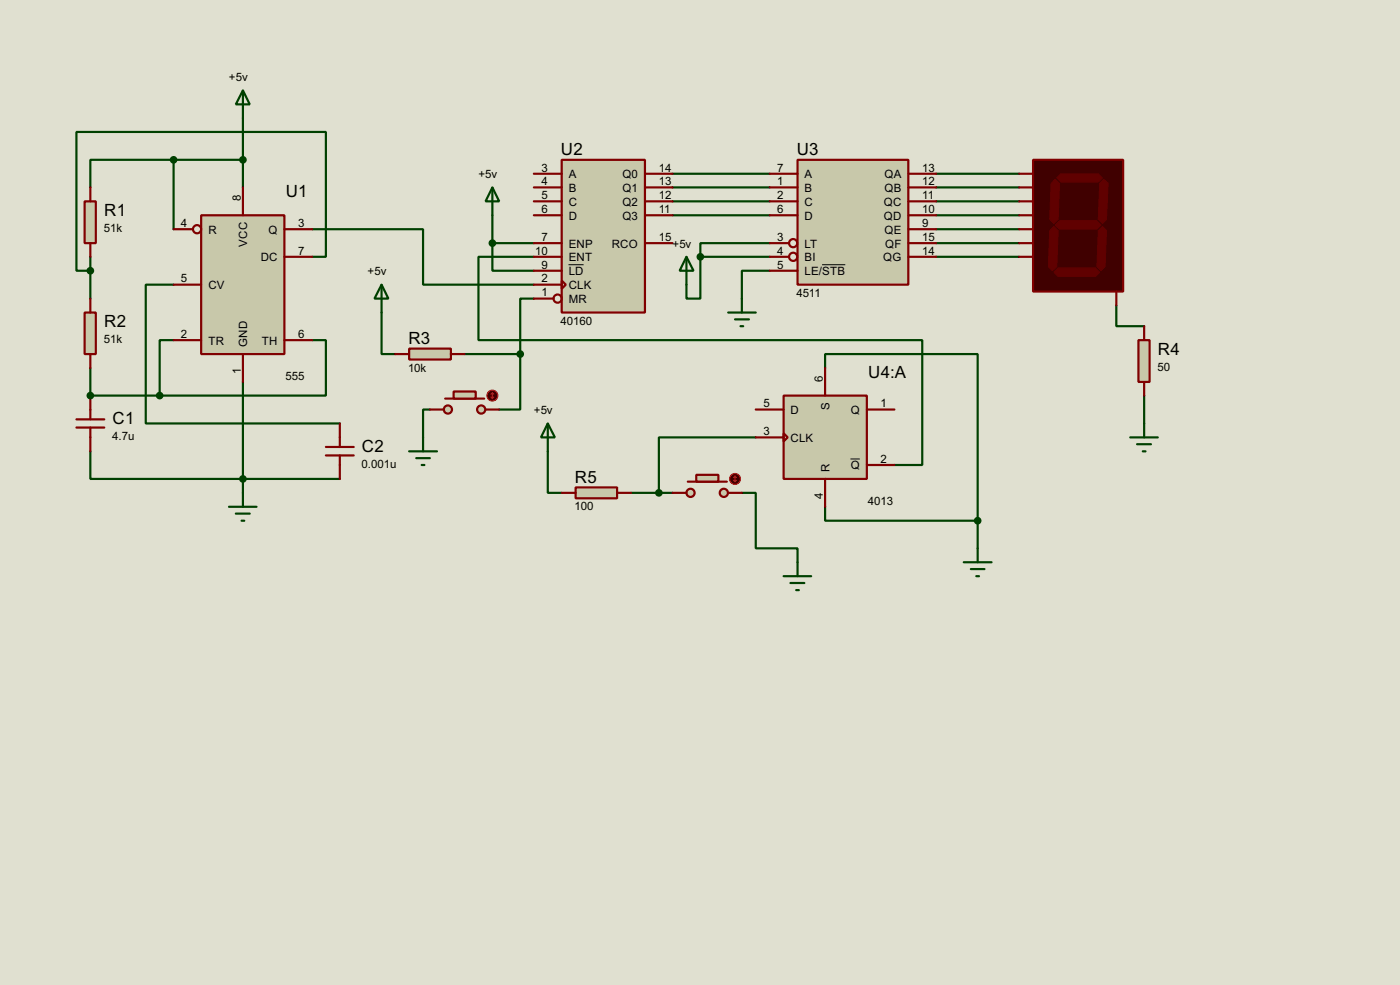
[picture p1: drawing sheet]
<svg xmlns="http://www.w3.org/2000/svg" width="256mm" height="180mm" viewBox="0 0 256 180" stroke-linecap="round" stroke-linejoin="round" font-family="sans-serif">
<path d="M0 0h256.5v180.3h-256.5z" fill="#e0e0d0"/>
<path d="M31.8 29.3h-15.2v5M31.8 29.3v12.7M31.8 29.3h12.7M44.5 21.6v12.7M57.2 42h20.3v10.1h20.3M16.6 67.4v5" fill="none" stroke="#004000" stroke-width=".4"/>
<circle cx="16.6" cy="72.4" r=".2" fill="#004000"/>
<g fill="none" stroke="#004000" stroke-width=".4">
<path d="M90.2 39.4v5.1M123.2 31.8h17.8M123.2 34.3h17.8M123.2 36.9h17.8M123.2 39.4h17.8M171.5 31.8h15.2M171.5 34.3h15.2M171.5 36.9h15.2M171.5 39.4h15.2M16.6 47v7.7M31.8 52.1h-5.1v25.4h35.6M57.2 47h2.5v-22.8h-45.7v25.4h2.6"/>
<path d="M69.9 57.2v7.6h2.5M90.2 44.5v5.1h7.6M90.2 44.5h7.6M97.8 47h-10.1v15.3h81.3v22.8h-5.1M97.8 54.7h-2.5v10.1M128.3 47v7.7h-2.5v-2.6M128.3 47h12.7M141 49.6h-5.1v5.1M141 44.5h-12.7v2.5M171.5 44.5h15.2M171.5 47h15.2M171.5 42h15.2"/>
<path d="M204.5 55.9v3.8h5.1M16.6 72.4h12.7M31.8 62.3h-2.5v10.1M44.5 69.9v20.3M57.2 62.3h2.5v10.1h-30.4M78.8 75h-1.3v5.1M85.1 64.8h10.2M95.3 64.8v10.2h-3.8M151.2 67.4v-2.6h27.9v30.5M209.6 72.4v5.1M16.6 82.6v5.1h45.7M100.4 82.6v7.6h2.5"/>
<path d="M115.6 90.2h7.6M135.9 90.2h2.6v10.2h7.6v2.5M138.5 80.1h-17.8v10.1M151.2 92.8v2.5h27.9M179.1 95.3v5.1"/>
</g>
<path d="M36.9 39.4h15.2v25.4h-15.2z" fill="#c8c8aa" stroke="#800000" stroke-width=".4"/>
<g fill="none" stroke="#800000" stroke-width=".4">
<path d="M44.5 34.3v5.1M31.8 42h3.6M31.8 52.1h5.1M52.1 42h5.1M52.1 47h5.1M31.8 62.3h5.1M44.5 64.8v5.1M52.1 62.3h5.1"/>
<circle cx="36.1" cy="42" r=".75"/>
</g>
<path d="M102.9 29.3h15.3v27.9h-15.3z" fill="#c8c8aa" stroke="#800000" stroke-width=".4"/>
<g fill="none" stroke="#800000" stroke-width=".4">
<path d="M97.8 31.8h5.1M97.8 34.3h5.1M97.8 36.9h5.1M97.8 39.4h5.1M118.2 31.8h5M118.2 34.3h5M118.2 36.9h5M118.2 39.4h5M97.8 44.5h5.1M97.8 47h5.1M97.8 49.6h5.1M97.8 52.1h5.1"/>
<path d="M97.8 54.7h3.6M102.9 51.4l.8 .7-.8 .8zM118.2 44.5h5"/>
<circle cx="102.1" cy="54.7" r=".75"/>
</g>
<path d="M104.2 48.5h2.7" fill="none" stroke="#000" stroke-width=".18"/>
<path d="M44.5 16.6l1.3 2.5h-2.6zM44.5 16.6v5" fill="none" stroke="#004000" stroke-width=".4"/>
<circle cx="44.5" cy="29.3" r=".5" fill="#004000" stroke="#004000" stroke-width=".4"/>
<path d="M15.5 36.9h2.1v7.6h-2.1z" fill="#c8c8aa" stroke="#800000" stroke-width=".4"/>
<path d="M16.6 34.3v2.6M16.6 44.5v2.5" fill="none" stroke="#800000" stroke-width=".4"/>
<circle cx="31.8" cy="29.3" r=".5" fill="#004000" stroke="#004000" stroke-width=".4"/>
<path d="M15.5 57.2h2.1v7.6h-2.1z" fill="#c8c8aa" stroke="#800000" stroke-width=".4"/>
<path d="M16.6 54.7v2.5M14 76.8h5.1M14 78.3h5.1M16.6 64.8v2.6M16.6 72.4v4.4M16.6 78.3v4.3M62.3 77.5v4.3M59.7 81.8h5.1M59.7 83.4h5.1M62.3 83.4v4.3" fill="none" stroke="#800000" stroke-width=".4"/>
<path d="M90.2 34.3l1.3 2.6h-2.5zM90.2 34.3v5.1M69.9 52.1l1.3 2.6h-2.6zM69.9 52.1v5.1M42 92.8h5M43.2 94h2.6M44.3 95.3h.5M44.5 90.2v2.6" fill="none" stroke="#004000" stroke-width=".4"/>
<g fill="#004000" stroke="#004000" stroke-width=".4">
<circle cx="16.5" cy="72.4" r=".5"/>
<circle cx="29.2" cy="72.4" r=".5"/>
<circle cx="44.5" cy="87.7" r=".5"/>
<circle cx="16.5" cy="49.6" r=".5"/>
<circle cx="90.2" cy="44.5" r=".5"/>
</g>
<path d="M75 63.8h7.6v2h-7.6z" fill="#c8c8aa" stroke="#800000" stroke-width=".4"/>
<path d="M72.4 64.8h2.6M82.6 64.8h2.5" fill="none" stroke="#800000" stroke-width=".4"/>
<path d="M75 82.6h5.1M76.3 83.9h2.5M77.3 85.1h.5M77.5 80.1v2.5" fill="none" stroke="#004000" stroke-width=".4"/>
<g fill="#c8c8aa" stroke="#800000" stroke-width=".4">
<circle cx="88.1" cy="75" r=".75"/>
<circle cx="82" cy="75" r=".75"/>
</g>
<path d="M81.6 73h7.1" fill="none" stroke="#800000" stroke-width=".4"/>
<path d="M83.1 71.7h4.1v1.3h-4.1z" fill="#c8c8aa" stroke="#800000" stroke-width=".4"/>
<path d="M78.8 75h2.5M89 75h2.5" fill="none" stroke="#800000" stroke-width=".4"/>
<circle cx="90.2" cy="72.4" r="1" fill="#400000" stroke="#f00" stroke-width=".2"/>
<path d="M90 72.7l.2 .3M90.2 71.9v1.1M90.2 71.9l-.2 .3M90.2 71.9l.3 .3M90.5 72.7l-.3 .3" fill="none" stroke="#f00" stroke-width=".2"/>
<path d="M146.1 29.3h20.3v22.8h-20.3z" fill="#c8c8aa" stroke="#800000" stroke-width=".4"/>
<g fill="none" stroke="#800000" stroke-width=".4">
<path d="M141 31.8h5.1M141 34.3h5.1M141 36.9h5.1M141 39.4h5.1M166.4 31.8h5.1M166.4 34.3h5.1M166.4 36.9h5.1M166.4 39.4h5.1M141 44.5h3.6M141 47h3.6M141 49.6h5.1M166.4 44.5h5.1"/>
<path d="M166.4 47h5.1M166.4 42h5.1"/>
<circle cx="145.3" cy="44.5" r=".75"/>
<circle cx="145.3" cy="47" r=".75"/>
</g>
<path d="M150.6 48.5h4.3" fill="none" stroke="#000" stroke-width=".18"/>
<path d="M125.8 47l1.3 2.6h-2.6zM125.8 47v5.1M133.4 57.2h5.1M134.7 58.5h2.5M135.7 59.7h.5M135.9 54.7v2.5" fill="none" stroke="#004000" stroke-width=".4"/>
<circle cx="128.3" cy="47" r=".5" fill="#004000" stroke="#004000" stroke-width=".4"/>
<path d="M189.3 29.3h16.5v24.1h-16.5z" fill="#400000" stroke="#800000" stroke-width=".4"/>
<g fill="#600000" stroke="#600000" stroke-width=".18">
<path d="M194.4 31.8h6.8l.8 .8-.8 .7h-6.8l-.8-.7z" fill-rule="evenodd"/>
<path d="M201.5 33.6l.7-.8 .8 .8-.3 6.6-.7 .7-.8-.7z" fill-rule="evenodd"/>
<path d="M193.3 41.2l.8-.8h6.9l.7 .8-.7 .8h-6.9z" fill-rule="evenodd"/>
<path d="M192.6 33.6l.7-.8 .8 .8-.2 6.6-.8 .7-.8-.7z" fill-rule="evenodd"/>
<path d="M201.2 42.2l.8-.7 .7 .7-.2 6.6-.8 .8-.7-.8z" fill-rule="evenodd"/>
<path d="M193.1 49.8l.8-.7h6.8l.8 .7-.8 .8h-6.8z" fill-rule="evenodd"/>
<path d="M193.1 41.5l.8 .7-.3 6.6-.8 .8-.7-.8 .2-6.6z" fill-rule="evenodd"/>
</g>
<path d="M186.7 31.8h2.6M186.7 34.3h2.6M186.7 36.9h2.6M186.7 39.4h2.6M186.7 42h2.6M186.7 44.5h2.6M186.7 47h2.6M204.5 53.4v2.5" fill="none" stroke="#800000" stroke-width=".4"/>
<path d="M208.6 62.3h2v7.6h-2z" fill="#c8c8aa" stroke="#800000" stroke-width=".4"/>
<path d="M209.6 59.7v2.6M209.6 69.9v2.5" fill="none" stroke="#800000" stroke-width=".4"/>
<path d="M209.6 77.5v2.6M207.1 80.1h5M208.3 81.3h2.6M209.4 82.6h.5" fill="none" stroke="#004000" stroke-width=".4"/>
<path d="M143.6 72.4h15.2v15.3h-15.2z" fill="#c8c8aa" stroke="#800000" stroke-width=".4"/>
<path d="M138.5 75h5.1M143.6 79.3l.7 .8-.7 .7zM151.2 67.4v5M158.8 75h5.1M138.5 80.1h5.1M151.2 87.7v5.1M158.8 85.1h5.1" fill="none" stroke="#800000" stroke-width=".4"/>
<path d="M155.8 84h1.7" fill="none" stroke="#000" stroke-width=".18"/>
<g fill="#004000" stroke="#004000" stroke-width=".4">
<circle cx="95.3" cy="64.8" r=".5"/>
<circle cx="179.1" cy="95.3" r=".5"/>
</g>
<path d="M100.4 77.5l1.3 2.6h-2.6zM100.4 77.5v5.1M176.6 102.9h5.1M177.9 104.2h2.5M178.9 105.5h.5M179.1 100.4v2.5" fill="none" stroke="#004000" stroke-width=".4"/>
<path d="M105.5 89.2h7.6v2h-7.6z" fill="#c8c8aa" stroke="#800000" stroke-width=".4"/>
<path d="M102.9 90.2h2.6M113.1 90.2h2.5" fill="none" stroke="#800000" stroke-width=".4"/>
<g fill="#c8c8aa" stroke="#800000" stroke-width=".4">
<circle cx="132.6" cy="90.2" r=".75"/>
<circle cx="126.5" cy="90.2" r=".75"/>
</g>
<path d="M126 88.2h7.2" fill="none" stroke="#800000" stroke-width=".4"/>
<path d="M127.6 86.9h4v1.3h-4z" fill="#c8c8aa" stroke="#800000" stroke-width=".4"/>
<path d="M123.2 90.2h2.6M133.4 90.2h2.5" fill="none" stroke="#800000" stroke-width=".4"/>
<circle cx="134.6" cy="87.7" r="1" fill="#400000" stroke="#f00" stroke-width=".2"/>
<path d="M134.4 87.9l.3 .3M134.7 87.2v1M134.7 87.2l-.3 .2M134.7 87.2l.2 .2M134.9 87.9l-.2 .3" fill="none" stroke="#f00" stroke-width=".2"/>
<circle cx="120.7" cy="90.2" r=".5" fill="#004000" stroke="#004000" stroke-width=".4"/>
<path d="M143.6 105.5h5M144.8 106.7h2.6M145.9 108h.5M146.1 102.9v2.6" fill="none" stroke="#004000" stroke-width=".4"/>
<g font-size="3.5">
<text x="102.8" y="28.5">U2</text>
<text x="146" y="28.5">U3</text>
<text x="19.1" y="39.5">R1</text>
<text x="52.4" y="36">U1</text>
<text x="19.1" y="59.9">R2</text>
<text x="74.8" y="63">R3</text>
<text x="212.1" y="64.9">R4</text>
<text x="159.1" y="69.1">U4:A</text>
<text x="20.6" y="77.6">C1</text>
<text x="66.3" y="82.8">C2</text>
<text x="105.3" y="88.4">R5</text>
</g>
<g font-size="2.4">
<text x="42" y="14.8">+5v</text>
<text x="87.7" y="32.6">+5v</text>
<text x="99.2" y="31.4">3</text>
<text x="99.2" y="33.9">4</text>
<text x="104.2" y="32.6">A</text>
<text x="104.2" y="35.1">B</text>
<text x="114" y="32.6">Q0</text>
<text x="114" y="35.1">Q1</text>
<text x="120.7" y="31.4">14</text>
<text x="120.7" y="33.9">13</text>
<text x="142.4" y="31.4">7</text>
<text x="142.4" y="33.9">1</text>
<text x="147.4" y="32.6">A</text>
<text x="147.4" y="35.1">B</text>
<text x="162" y="32.6">QA</text>
<text x="162" y="35.1">QB</text>
<text x="169" y="31.4">13</text>
<text x="169" y="33.9">12</text>
<text x="33.2" y="41.6">4</text>
<text x="44.1" y="36.9" transform="rotate(-90 44.1 36.9)">8</text>
<text x="54.7" y="41.6">3</text>
<text x="99.2" y="36.5">5</text>
<text x="99.2" y="39">6</text>
<text x="104.2" y="37.7">C</text>
<text x="104.2" y="40.2">D</text>
<text x="114" y="37.7">Q2</text>
<text x="114" y="40.2">Q3</text>
<text x="120.7" y="36.5">12</text>
<text x="120.7" y="39">11</text>
<text x="142.4" y="36.5">2</text>
<text x="142.4" y="39">6</text>
<text x="147.4" y="37.7">C</text>
<text x="147.4" y="40.2">D</text>
<text x="161.9" y="37.7">QC</text>
<text x="161.9" y="40.2">QD</text>
<text x="169" y="36.5">11</text>
<text x="169" y="39">10</text>
<text x="169" y="41.6">9</text>
<text x="19.1" y="42.5">51k</text>
<text x="38.2" y="42.7">R</text>
<text x="45.3" y="45.2" transform="rotate(-90 45.3 45.2)">VCC</text>
<text x="47.8" y="47.8">DC</text>
<text x="49.2" y="42.7">Q</text>
<text x="54.7" y="46.6">7</text>
<text x="98.1" y="46.6">10</text>
<text x="99.2" y="44.1">7</text>
<text x="104.2" y="45.3">ENP</text>
<text x="104.2" y="47.8">ENT</text>
<text x="112.1" y="45.3">RCO</text>
<text x="120.7" y="44.1">15</text>
<text x="123.2" y="45.3">+5v</text>
<text x="142.4" y="44.1">3</text>
<text x="142.4" y="46.6">4</text>
<text x="147.4" y="45.3">LT</text>
<text x="147.4" y="47.8">BI</text>
<text x="161.8" y="47.8">QG</text>
<text x="162" y="42.7">QE</text>
<text x="162.1" y="45.3">QF</text>
<text x="169" y="44.1">15</text>
<text x="169" y="46.6">14</text>
<text x="33.2" y="51.7">5</text>
<text x="38.2" y="52.9">CV</text>
<text x="67.4" y="50.4">+5v</text>
<text x="99.2" y="49.2">9</text>
<text x="99.2" y="51.7">2</text>
<text x="104.2" y="50.4">LD</text>
<text x="104.2" y="52.9">CLK</text>
<text x="142.4" y="49.2">5</text>
<text x="147.4" y="50.4">LE/STB</text>
<text x="99.2" y="54.3">1</text>
<text x="102.7" y="59.4">40160</text>
<text x="104.2" y="55.4">MR</text>
<text x="145.9" y="54.3">4511</text>
<text x="19.1" y="62.8">51k</text>
<text x="33.2" y="61.9">2</text>
<text x="38.2" y="63.1">TR</text>
<text x="45.3" y="63.5" transform="rotate(-90 45.3 63.5)">GND</text>
<text x="48" y="63.1">TH</text>
<text x="54.7" y="61.9">6</text>
<text x="44.1" y="68.5" transform="rotate(-90 44.1 68.5)">1</text>
<text x="52.3" y="69.5">555</text>
<text x="74.8" y="68">10k</text>
<text x="150.8" y="69.9" transform="rotate(-90 150.8 69.9)">6</text>
<text x="212.1" y="67.9">50</text>
<text x="97.8" y="75.8">+5v</text>
<text x="139.9" y="74.6">5</text>
<text x="144.8" y="75.8">D</text>
<text x="152" y="75.1" transform="rotate(-90 152 75.1)">S</text>
<text x="155.8" y="75.8">Q</text>
<text x="161.3" y="74.6">1</text>
<text x="20.6" y="80.6">4.7u</text>
<text x="139.9" y="79.7">3</text>
<text x="144.8" y="80.8">CLK</text>
<text x="66.3" y="85.7">0.001u</text>
<text x="152" y="86.4" transform="rotate(-90 152 86.4)">R</text>
<text x="155.8" y="85.9">Q</text>
<text x="161.3" y="84.7">2</text>
<text x="105.3" y="93.4">100</text>
<text x="150.8" y="91.4" transform="rotate(-90 150.8 91.4)">4</text>
<text x="159" y="92.4">4013</text>
</g>
</svg>
